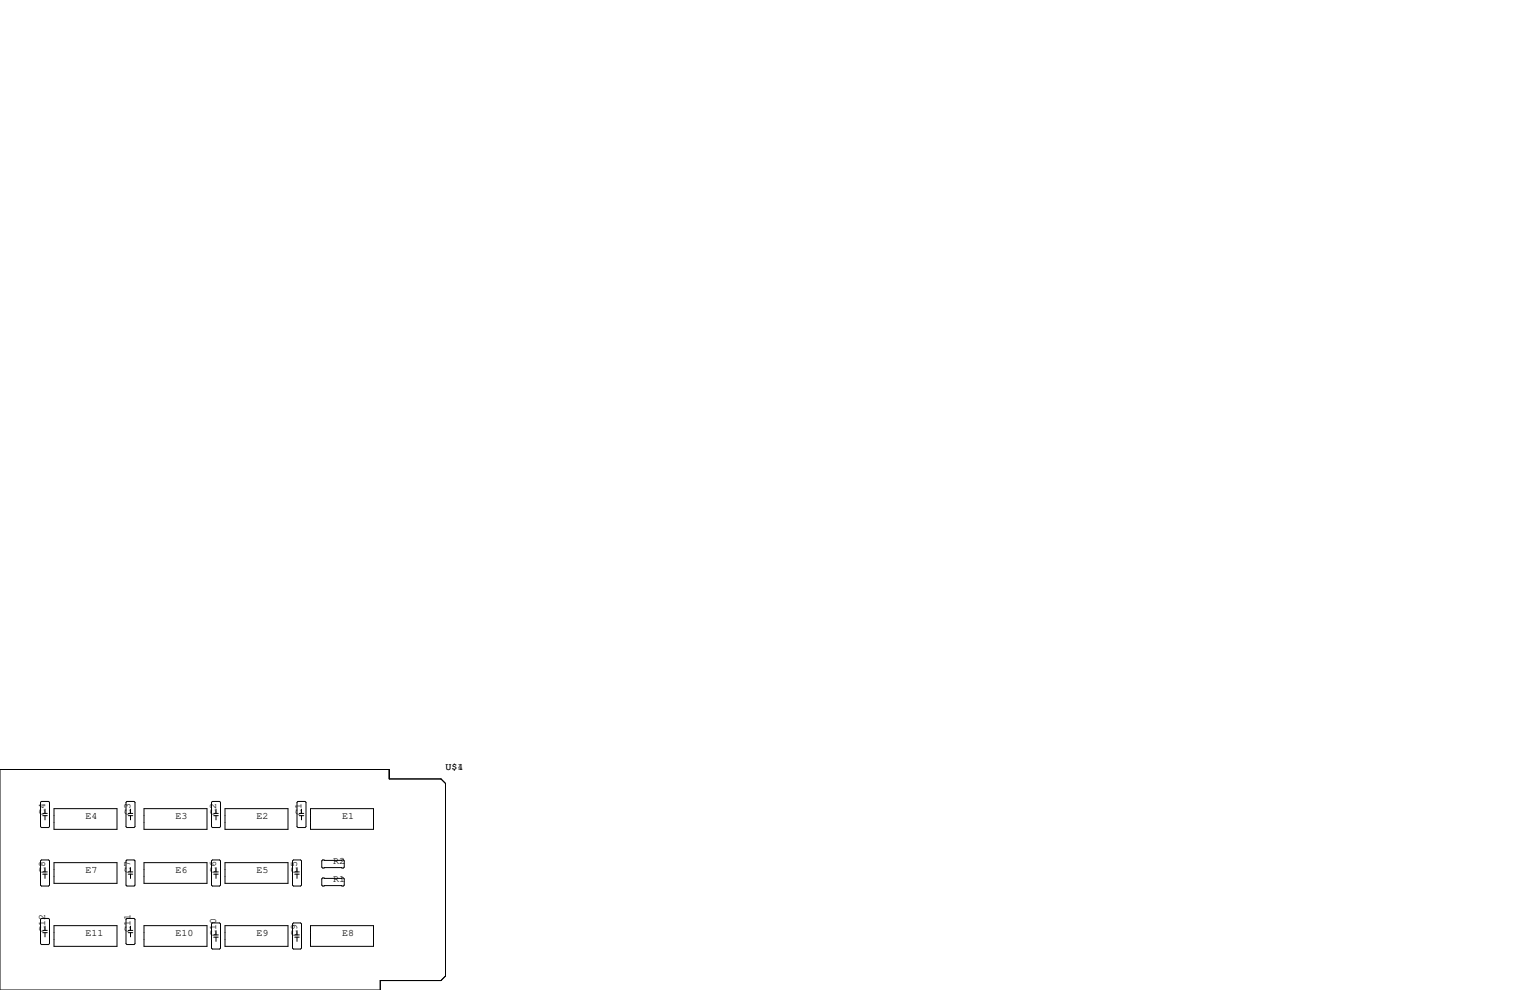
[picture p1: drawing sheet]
<svg xmlns="http://www.w3.org/2000/svg" width="432mm" height="279mm" viewBox="0 0 432 279" stroke-linecap="round" stroke-linejoin="round" font-family="sans-serif">
<g fill="none" stroke="#000" stroke-width=".28">
<path d="M0 217.2h109.9v2.6h14.6l1.2 1.3v54.4l-1.2 1.2h-17.2v2.7h-107.3zM11.7 226.2h2l.3 .2v6.9l-.3 .3h-2l-.3-.3v-6.9zM12.1 229.6h1.2M12.1 230.2h1.2M12.7 228.3v1.3M12.7 230.2v1.2M15.2 228.2h17.8v5.9h-17.8zM35.8 226.2h2l.3 .2v6.9l-.3 .3h-2l-.2-.3v-6.9zM36.2 229.6h1.3M36.2 230.2h1.3M36.8 228.3v1.3M36.8 230.2v1.2"/>
<path d="M40.6 228.2h17.8v5.9h-17.8zM59.9 226.2h2.1l.2 .2v6.9l-.2 .3h-2.1l-.2-.3v-6.9zM60.3 229.6h1.3M60.3 230.2h1.3M61 228.3v1.3M61 230.2v1.2M63.5 228.2h17.8v5.9h-17.8zM84.1 226.2h2l.3 .2v6.9l-.3 .3h-2l-.3-.3v-6.9zM84.5 229.6h1.2M84.5 230.2h1.2M85.1 228.3v1.3M85.1 230.2v1.2"/>
<path d="M87.6 228.2h17.8v5.9h-17.8zM11.7 242.7h2l.3 .3v6.8l-.3 .3h-2l-.3-.3v-6.8zM11.7 259.2h2l.3 .3v6.8l-.3 .3h-2l-.3-.3v-6.8zM12.1 246.1h1.2M12.1 246.7h1.2M12.7 244.9v1.2M12.7 246.7v1.2M15.2 243.5h17.8v5.8h-17.8zM35.6 259.5l.2-.3h2l.3 .3v6.8l-.3 .3h-2l-.2-.3zM35.8 242.7h2l.3 .3v6.8l-.3 .3h-2l-.2-.3v-6.8zM36.2 246.1h1.3M36.2 246.7h1.3"/>
<path d="M36.8 244.9v1.2M36.8 246.7v1.2M40.6 243.5h17.8v5.8h-17.8zM59.9 242.7h2.1l.2 .3v6.8l-.2 .3h-2.1l-.2-.3v-6.8zM60.3 246.1h1.3M60.3 246.7h1.3M61 244.9v1.2M61 246.7v1.2M63.5 243.5h17.8v5.8h-17.8zM82.8 242.7h2l.3 .3v6.8l-.3 .3h-2l-.2-.3v-6.8zM83.2 246.1h1.3M83.2 246.7h1.3"/>
<path d="M83.8 244.9v1.2M83.8 246.7v1.2M90.8 248l.3-.2h5.8l.3 .2v1.8l-.3 .3h-5.8l-.3-.3zM91.1 242.7h5.8l.3 .3v1.7l-.3 .3h-5.8l-.3-.3v-1.7zM12.1 262.6h1.2M12.1 263.2h1.2M12.7 261.4v1.2M12.7 263.2v1.2M15.2 261.2h17.8v5.9h-17.8zM36.2 262.6h1.3M36.2 263.2h1.3M36.8 261.4v1.2"/>
<path d="M36.8 263.2v1.2M40.6 261.2h17.8v5.9h-17.8zM59.7 260.7l.2-.2h2.1l.2 .2v6.9l-.2 .2h-2.1l-.2-.2zM60.3 263.9h1.3M60.3 264.5h1.3M61 262.6v1.3M61 264.5v1.2M63.5 261.2h17.8v5.9h-17.8zM82.6 260.7l.2-.2h2l.3 .2v6.9l-.3 .2h-2l-.2-.2zM83.2 263.9h1.3M83.2 264.5h1.3M83.8 262.6v1.3"/>
<path d="M83.8 264.5v1.2M87.6 261.2h17.8v5.9h-17.8z"/>
</g>
<g font-size="2.8">
<text x="125.7" y="217.2">U$1</text>
<text x="129.1" y="217.2">4</text>
<text x="12.7" y="229.9" transform="rotate(-90 12.7 229.9)">C4</text>
<text x="24.1" y="231.1">E4</text>
<text x="36.8" y="229.9" transform="rotate(-90 36.8 229.9)">C3</text>
<text x="49.5" y="231.1">E3</text>
<text x="61" y="229.9" transform="rotate(-90 61 229.9)">C2</text>
<text x="72.4" y="231.1">E2</text>
<text x="85.1" y="229.9" transform="rotate(-90 85.1 229.9)">C1</text>
<text x="96.5" y="231.1">E1</text>
<text x="94" y="243.8">R2</text>
<text x="12.7" y="246.4" transform="rotate(-90 12.7 246.4)">C8</text>
<text x="24.1" y="246.4">E7</text>
<text x="36.8" y="246.4" transform="rotate(-90 36.8 246.4)">C7</text>
<text x="49.5" y="246.4">E6</text>
<text x="61" y="246.4" transform="rotate(-90 61 246.4)">C6</text>
<text x="72.4" y="246.4">E5</text>
<text x="83.8" y="246.4" transform="rotate(-90 83.8 246.4)">C5</text>
<text x="94" y="248.9">R1</text>
<text x="12.7" y="262.9" transform="rotate(-90 12.7 262.9)">C12</text>
<text x="36.8" y="262.9" transform="rotate(-90 36.8 262.9)">C11</text>
<text x="24.1" y="264.2">E11</text>
<text x="49.5" y="264.2">E10</text>
<text x="61" y="264.2" transform="rotate(-90 61 264.2)">C10</text>
<text x="72.4" y="264.2">E9</text>
<text x="83.8" y="264.2" transform="rotate(-90 83.8 264.2)">C9</text>
<text x="96.5" y="264.2">E8</text>
</g>
</svg>
